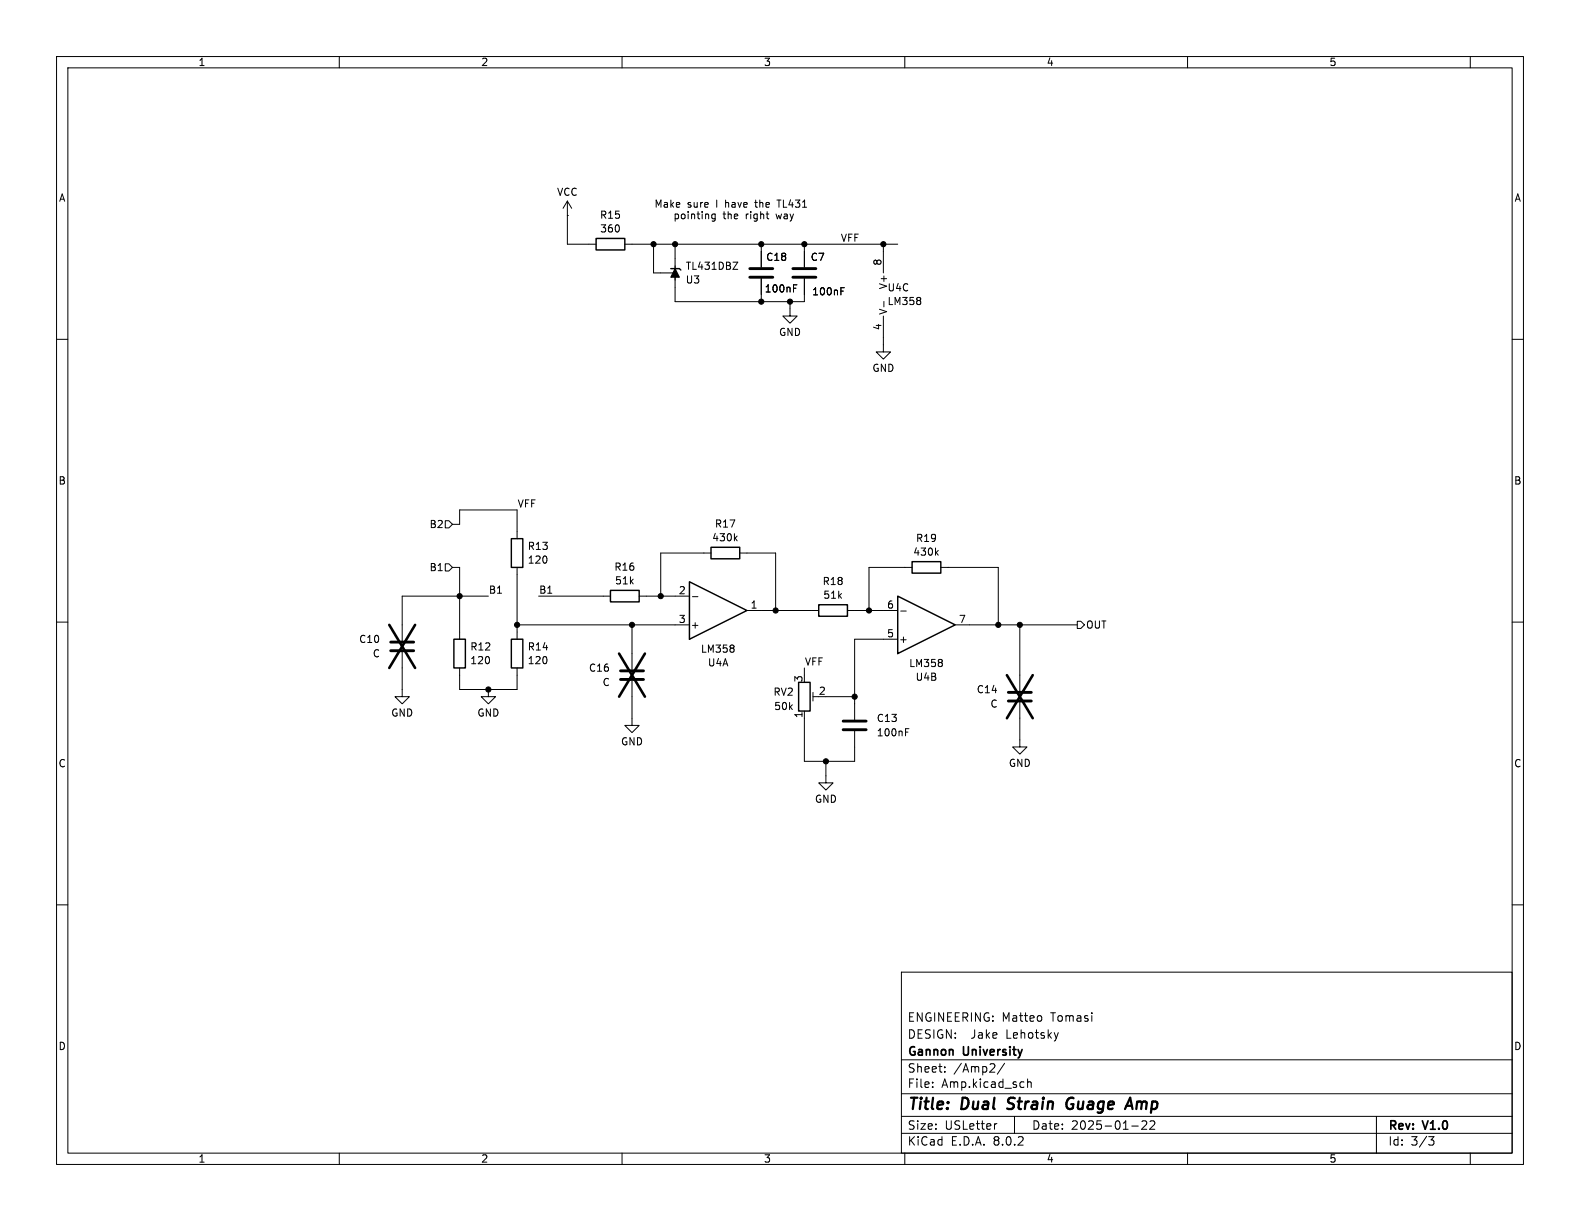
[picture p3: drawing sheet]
<svg xmlns="http://www.w3.org/2000/svg" width="279mm" height="216mm" viewBox="0 0 279 216" stroke-linecap="round" stroke-linejoin="round" font-family="sans-serif">
<g fill="none" stroke="#000" stroke-width=".18">
<path d="M10 10h259.4v195.9h-259.4zM12 12h255.4v191.9h-255.4zM60 10v2M110 10v2M160 10v2M210 10v2M260 10v2M100.3 38.1h.1M100.3 35.6v7.6h5.1M100.3 35.6l-.7 1.2M100.3 35.6l.8 1.2M126.5 37.8v1.1l-.3 .2h-.3"/>
<path d="M126.5 37.9l-.4-.1-.2 .3 .1 .5h.5M137.4 35.4h.7M10 60h2M110.5 43.2h48.2M115.6 43.2v5.1h3.8M119.4 47v2.5M119.4 43.2v10.1h22.8v-4M129.6 46.4h.9l-.9 1.2h.9M134.6 43.2v4M134.6 49.3v4M139.7 53.3v2.6h1.3l-1.3 1.3-1.3-1.3h1.3M140.3 51h.4"/>
<path d="M140.3 50.4h.6M142.2 43.2v4M148.7 51.5h.4M148.7 50.9h.6M156.2 55.9v6.3h1.3l-1.3 1.3-1.3-1.3h1.3M156.2 43.2v5.1M156.3 53.3v1M162.8 52.7v.3M162.8 53.3v.4M267.4 60h2M78.7 92.1h.7l.6 .6-.6 .6h-.7zM78.7 99.7h.7l.6 .6-.6 .7h-.7z"/>
<path d="M80 92.7h1.3v-2.5h10.1v5.1M125.7 97.8h-8.9v7.6M130 95.1l.4 .5M130.4 94.8l-.5 .5M130.8 97.8h6.4v10.2M165.6 97.7l.3 .5M165.9 97.3l-.5 .5M10 110h2M71.1 115.3v7.9h1.3l-1.3 1.3-1.3-1.3h1.3M80 100.3h1.3v12.7M81.3 118.1v3.8h10.1v-3.8M86.4 105.4h-15.3v7.9"/>
<path d="M91.4 110.5h30.5M91.4 100.3v12.7M95.2 105.4h12.7M111.8 110.5v7.9M113 105.4h8.9M122.4 105.5h1M129.8 114.2v.3M129.8 114.7v.5M132.1 108h12.7M142.2 118.1v1.3M149.9 108h8.8M158.7 113h-7.6v14.3"/>
<path d="M159.3 108h.9M161.3 100.3h-7.6v7.7M166.4 100.3h10.1v10.2M166.6 116.7v.3M166.6 117.3v.4M168.9 110.5h21.6M180.3 110.5v11.7M190.5 109.9h.6l.7 .6-.7 .6h-.6zM267.4 110h2M86.4 121.9v1.3h1.2l-1.2 1.3-1.3-1.3h1.3M111.8 120.4v7.9h1.2l-1.2 1.2-1.3-1.2h1.3M142.2 125.7v8.9h8.9v-5.3"/>
<path d="M143.8 122.4v1.6M143.8 123.2h1M146 134.6v3.8h-1.2l1.2 1.3 1.3-1.3h-1.3M146 123.2h5.1M160.1 129.5h.5M160.1 128.8h.6M180.3 124.2v7.9h1.3l-1.3 1.3-1.2-1.3h1.2M10 160h2M267.4 160h2M159.4 171.9h108v32h-108zM184.1 179.7v.7M159.4 197.4h108"/>
<path d="M159.4 193.4h108M159.4 187.4h108M164.9 192.1v.2M164.9 191.4v.1M167.1 189.4v.2M167.1 188.7v.1M176.3 198.7l-.3 .1M177.6 188l-1.2 1.9M179.4 197.4v3M181.7 190.8v1.5M181.7 191.4l.2-.1 .4 .1 .1 .9M200.1 199.1h1.2"/>
<path d="M202.7 198.3v.5l-.8 .9h.9M204.1 198.3v.5l-.8 .9h.9M243.4 197.4v6.5M60 203.9v2M110 203.9v2M159.4 200.4h108M160 203.9v2M210 203.9v2M252.6 201h1l-.5 .6 .4 .1 .1 .5-.3 .3h-.4M260 203.9v2"/>
</g>
<path d="M178.1 196l.3 .1M178.4 194.3l-.1 .2v.4M189.4 195.2h.4M189.7 194.1a1.13 1.13 0 0 0-1.1 .7 1.13 1.13 0 0 0 .3 1.2l.2 .1 .5-.1M199.2 195.5h1M199.9 194.1l.4 2" fill="none" stroke="#000" stroke-width=".4"/>
<path d="M105.4 42.2h5.1v2h-5.1zM118.6 47.5h1.5l.3 .3M90.4 95.3h2.1v5h-2.1zM125.7 96.8h5.1v2h-5.1zM161.3 99.3h5.1v2h-5.1zM80.3 113h2v5.1h-2zM90.4 113h2.1v5.1h-2.1zM107.9 104.4h5.1v2h-5.1zM121.9 102.9l10.2 5.1-10.2 5zM144.8 106.9h5.1v2.1h-5.1zM158.7 105.4l10.2 5.1-10.2 5.1zM141.2 120.7h2.1v5h-2.1z" fill="none" stroke="#000" stroke-width=".25"/>
<path d="M132.6 49h4.1M132.6 47.5h4.1M140.2 49h4.1M140.2 47.5h4.1M69.1 115.1h4.1M69.1 113.5h4.1M109.7 118.6h4.1M109.7 120.1h4.1M149.1 129h4.1M149.1 127.5h4.1M178.3 124h4.1M178.3 122.4h4.1" fill="none" stroke="#000" stroke-width=".51"/>
<path d="M68.8 110.5l4.6 7.6M73.4 110.5l-4.6 7.6M109.5 115.6l4.5 7.6M114 115.6l-4.5 7.6M178.1 119.4l4.5 7.6M182.6 119.4l-4.5 7.6" fill="none" stroke="#000" stroke-width=".46"/>
<g fill="#000" stroke="#000" stroke-width=".18">
<path d="M119.4 47.5l.7 1.5h-1.5z"/>
<circle cx="115.6" cy="43.2" r=".46"/>
<circle cx="119.4" cy="43.2" r=".46"/>
<circle cx="134.6" cy="43.2" r=".46"/>
<circle cx="134.6" cy="53.3" r=".46"/>
<circle cx="139.7" cy="53.3" r=".46"/>
<circle cx="142.2" cy="43.2" r=".46"/>
<circle cx="156.2" cy="43.2" r=".46"/>
<circle cx="81.3" cy="105.4" r=".46"/>
<circle cx="91.4" cy="110.5" r=".46"/>
<circle cx="111.8" cy="110.5" r=".46"/>
<circle cx="116.8" cy="105.4" r=".46"/>
<circle cx="137.2" cy="108" r=".46"/>
<circle cx="153.7" cy="108" r=".46"/>
<circle cx="176.5" cy="110.5" r=".46"/>
<circle cx="180.3" cy="110.5" r=".46"/>
<circle cx="86.4" cy="121.9" r=".46"/>
<circle cx="146" cy="134.6" r=".46"/>
<circle cx="151.1" cy="123.2" r=".46"/>
</g>
<g font-size="2.8">
<text x="160.4" y="196.8">Title:</text>
<text x="170.1" y="196.8">Dual</text>
<text x="179" y="196.8">Strain</text>
<text x="190.2" y="196.8">Guage</text>
<text x="201.7" y="196.8">Amp</text>
</g>
<g font-size="2.1">
<text x="160.4" y="183.9">DESIGN:</text>
<text x="160.4" y="180.9">ENGINEERING:</text>
<text x="171.8" y="183.9">Jake</text>
<text x="177.1" y="180.9">Matteo</text>
<text x="178.1" y="183.9">Lehotsky</text>
<text x="185.9" y="180.9">Tomasi</text>
<text x="160.4" y="189.9">Sheet:</text>
<text x="160.4" y="187.1">Gannon</text>
<text x="168.6" y="189.9">/Amp2/</text>
<text x="170.4" y="187.1">University</text>
<text x="160.4" y="192.6">File:</text>
<text x="166.5" y="192.6">Amp.kicad_sch</text>
<text x="160.4" y="202.8">KiCad</text>
<text x="160.4" y="200">Size:</text>
<text x="167.1" y="200">USLetter</text>
<text x="168.1" y="202.8">E.D.A.</text>
<text x="175.7" y="202.8">8.0.2</text>
<text x="182.4" y="200">Date:</text>
<text x="189.4" y="200">2025-01-22</text>
<text x="245.4" y="200.2">Rev:</text>
<text x="245.4" y="202.8">Id:</text>
<text x="249.5" y="202.8">3/3</text>
<text x="251.8" y="200.2">V1.0</text>
</g>
<g font-size="1.8">
<text x="35" y="11.9">1</text>
<text x="85" y="11.9">2</text>
<text x="135" y="11.9">3</text>
<text x="185" y="11.9">4</text>
<text x="235" y="11.9">5</text>
<text x="10.3" y="35.9">A</text>
<text x="98.4" y="34.8">VCC</text>
<text x="267.7" y="35.9">A</text>
<text x="106" y="38.9">R15</text>
<text x="106" y="41.3">360</text>
<text x="115.6" y="36.9">Make</text>
<text x="119" y="39">pointing</text>
<text x="121.5" y="36.9">sure</text>
<text x="126.7" y="36.9">I</text>
<text x="127.8" y="39">the</text>
<text x="128.5" y="36.9">have</text>
<text x="132" y="39">right</text>
<text x="134" y="36.9">the</text>
<text x="137.6" y="39">way</text>
<text x="138.2" y="36.9">TL431</text>
<text x="121.2" y="47.9">TL431DBZ</text>
<text x="135.4" y="46.3">C18</text>
<text x="143.3" y="46.3">C7</text>
<text x="148.6" y="42.8">VFF</text>
<text x="156" y="47.1" transform="rotate(-90 156 47.1)">8</text>
<text x="121.2" y="50.3">U3</text>
<text x="135.1" y="51.9">100nF</text>
<text x="143.5" y="52.4">100nF</text>
<text x="156.9" y="51.7">U4C</text>
<text x="157.1" y="51.3" transform="rotate(-90 157.1 51.3)">V+</text>
<text x="137.7" y="59.6">GND</text>
<text x="156" y="58.5" transform="rotate(-90 156 58.5)">4</text>
<text x="156.9" y="54.1">LM358</text>
<text x="157.1" y="55.8" transform="rotate(-90 157.1 55.8)">V-</text>
<text x="154.2" y="66">GND</text>
<text x="10.3" y="85.9">B</text>
<text x="91.4" y="89.8">VFF</text>
<text x="267.7" y="85.9">B</text>
<text x="75.9" y="93.6">B2</text>
<text x="125.8" y="95.9">430k</text>
<text x="126.3" y="93.5">R17</text>
<text x="75.9" y="101.2">B1</text>
<text x="93.2" y="99.9">120</text>
<text x="93.2" y="97.4">R13</text>
<text x="108.5" y="101.1">R16</text>
<text x="161.4" y="98.5">430k</text>
<text x="161.9" y="96">R19</text>
<text x="86.4" y="105.1">B1</text>
<text x="95.2" y="105.1">B1</text>
<text x="108.7" y="103.5">51k</text>
<text x="119.9" y="105.2">2</text>
<text x="132.6" y="107.7">1</text>
<text x="145.4" y="103.7">R18</text>
<text x="145.5" y="106.1">51k</text>
<text x="156.8" y="107.7">6</text>
<text x="63.4" y="113.9">C10</text>
<text x="119.9" y="110.2">3</text>
<text x="122" y="111.4">+</text>
<text x="156.8" y="112.8">5</text>
<text x="158.9" y="113.9">+</text>
<text x="169.5" y="110.2">7</text>
<text x="192" y="111.4">OUT</text>
<text x="65.8" y="116.4">C</text>
<text x="83.1" y="117.6">120</text>
<text x="83.1" y="115.2">R12</text>
<text x="93.2" y="117.6">120</text>
<text x="93.2" y="115.2">R14</text>
<text x="104" y="119">C16</text>
<text x="123.8" y="115.6">LM358</text>
<text x="125.1" y="118">U4A</text>
<text x="142.2" y="117.8">VFF</text>
<text x="160.7" y="118.2">LM358</text>
<text x="106.5" y="121.5">C</text>
<text x="136.7" y="123.2">RV2</text>
<text x="136.8" y="125.8">50k</text>
<text x="142" y="120.7" transform="rotate(-90 142 120.7)">3</text>
<text x="144.7" y="122.9">2</text>
<text x="161.8" y="120.6">U4B</text>
<text x="172.6" y="122.8">C14</text>
<text x="175" y="125.3">C</text>
<text x="69.1" y="126.9">GND</text>
<text x="84.3" y="126.9">GND</text>
<text x="109.7" y="132">GND</text>
<text x="142" y="127.1" transform="rotate(-90 142 127.1)">1</text>
<text x="154.9" y="130.4">100nF</text>
<text x="154.9" y="127.9">C13</text>
<text x="10.3" y="135.9">C</text>
<text x="178.3" y="135.8">GND</text>
<text x="267.7" y="135.9">C</text>
<text x="144" y="142.2">GND</text>
<text x="10.3" y="185.9">D</text>
<text x="267.7" y="185.9">D</text>
<text x="35" y="205.8">1</text>
<text x="85" y="205.8">2</text>
<text x="135" y="205.8">3</text>
<text x="185" y="205.8">4</text>
<text x="235" y="205.8">5</text>
</g>
</svg>
